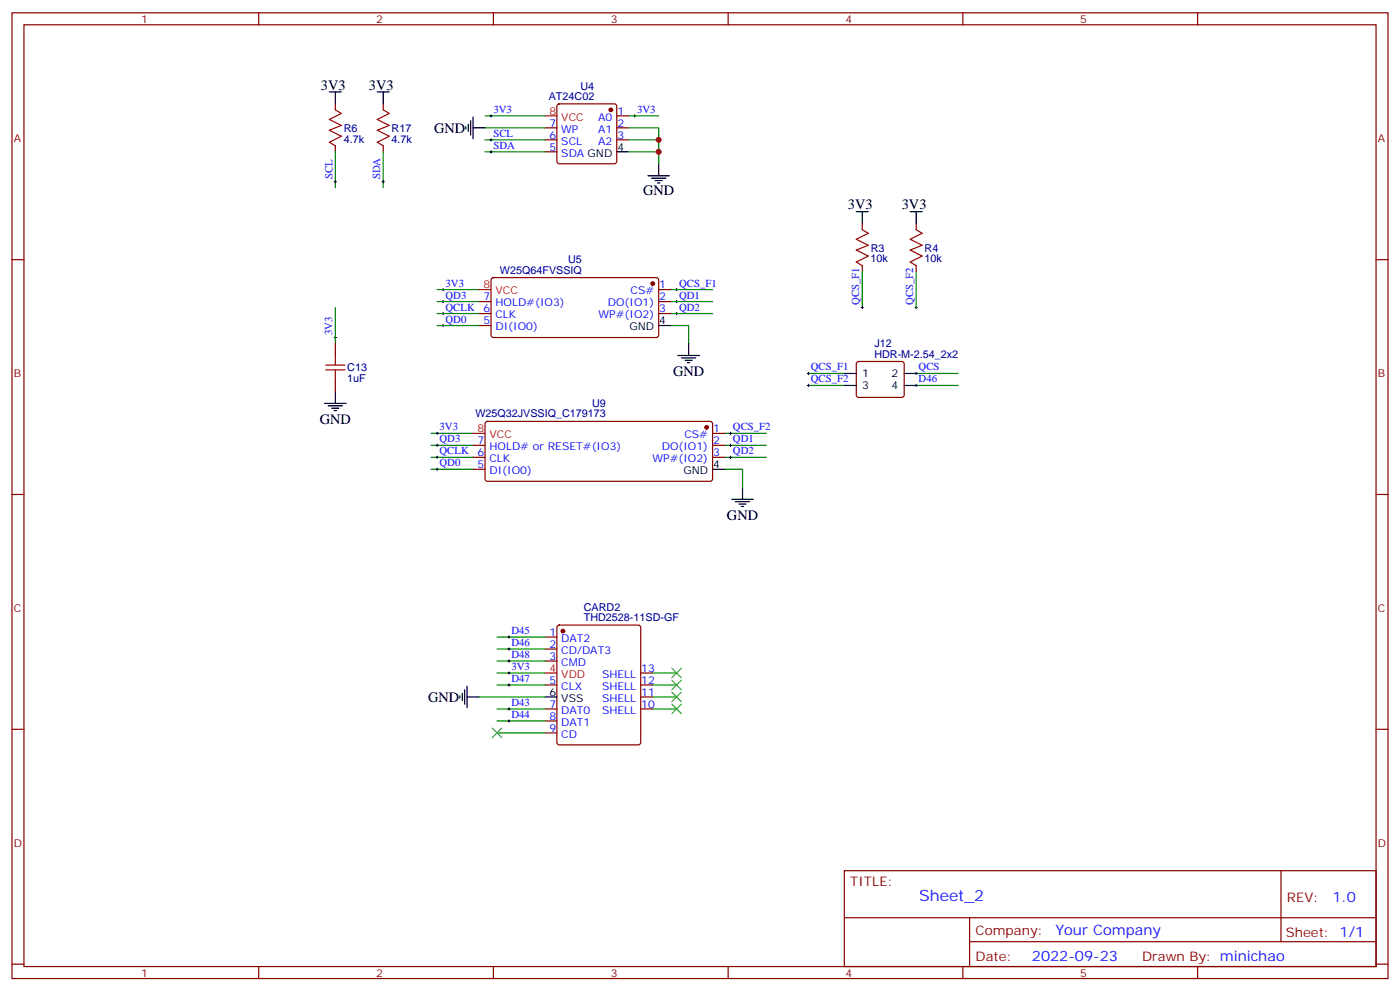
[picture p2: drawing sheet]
<svg xmlns="http://www.w3.org/2000/svg" width="412mm" height="292mm" viewBox="0 0 412 292" stroke-linecap="round" stroke-linejoin="round" font-family="sans-serif">
<g fill="none" stroke="#870000" stroke-width=".35">
<path d="M3.5 3.8h405.4v284.3h-405.4zM7.1 7.3h398.2v277.3h-398.2zM76.2 3.8v3.5M145.3 3.8v3.5M214.5 3.8v3.5M283.6 3.8v3.5M352.8 3.8v3.5M98.8 30.6v1.7M112.9 30.6v1.7M160.5 37.6h3.5M164.3 30.8l.4-.2h16.3l.5 .2 .2 .5v16.2l-.3 .5-.4 .2h-16.3l-.5-.2-.2-.5v-16.2zM181.7 34.1h3.5"/>
<path d="M181.7 37.6h3.5M98.8 42.9v1.8M112.9 42.9v1.8M160.5 41.2h3.5M160.5 44.7h3.5M181.7 41.2h3.5M3.5 76.4h3.6M254 65.9v1.7M254 78.2v1.8M269.9 65.9v1.7M269.9 78.2v1.8M405.3 76.4h3.6"/>
<path d="M141.1 88.8h3.5M141.1 92.3h3.5M141.1 95.8h3.5M144.9 81.9l.4-.2 48.3 .1 .4 .6v16.5l-.7 .5-48.2-.1-.5-.6v-16.3zM194 85.3h3.6M194 88.8h3.6M194 92.3h3.6M98.8 101.1v3.6M98.8 111.7v3.6M252.5 106.6l.4-.2h12.7l.5 .2 .2 .5v9.5l-.7 .4h-12.9l-.5-.7v-9.2zM139.3 131.1h3.6M139.3 134.7h3.6"/>
<path d="M139.3 138.2h3.6M143.1 124.3l.5-.2h65.9l.4 .7-.1 16.5-.6 .4-65.9-.1-.4-.6v-16.2zM209.9 127.6h3.5M209.9 131.1h3.5M209.9 134.7h3.5M3.5 145.6h3.6M405.3 145.6h3.6M160.5 187.6h3.5M160.5 191.1h3.5M160.5 194.6h3.5M164.3 184.3l.4-.3h23.3l.5 .3 .2 .4v33.9l-.2 .5-.5 .2h-23.3l-.5-.2-.2-.5v-33.9zM188.7 198.2h3.6"/>
<path d="M3.5 214.7h3.6M160.5 201.7h3.5M160.5 208.7h3.5M160.5 212.3h3.5M160.5 215.8h3.5M188.7 201.7h3.6M188.7 208.7h3.6M188.7 205.2h3.6M405.3 214.7h3.6M248.7 256.4h156.6v28.2h-156.6zM377.3 256.4v20.9M248.7 270.2h156.5"/>
<path d="M285.6 277.3h119.6M285.6 270.2v14.1M3.5 283.9h3.6M76.2 284.6v3.5M145.3 284.6v3.5M214.5 284.6v3.5M283.6 284.6v3.5M352.8 284.6v3.5M405.3 283.9h3.6"/>
</g>
<g fill="none" stroke="#000" stroke-width=".29">
<path d="M144.3 34.1h.7M144.6 33.8v.7M186.6 34.1h.7M187 33.8v.7M98.4 53.5h.7M98.8 53.2v.7M112.5 53.5h.7M112.9 53.2v.7M144.3 41.2h.7M144.3 44.7h.7M144.6 40.8v.7M144.6 44.3v.7"/>
<path d="M98.4 99.4h.7M98.8 99v.7M130.2 92.3h.7M130.2 88.8h.7M130.2 85.3h.7M130.2 95.8h.7M130.5 84.9v.7M130.5 88.4v.7M130.5 92v.7M130.5 95.5v.7M199 92.3h.7M199 88.8h.7"/>
<path d="M199 85.3h.7M199.3 84.9v.7M199.3 88.4v.7M199.3 92v.7M253.6 90.6h.8M254 90.2v.7M269.5 90.6h.7M269.9 90.2v.7M237.8 110h.7M237.8 113.5h.7M238.1 109.6v.7M238.1 113.1v.7"/>
<path d="M269.5 110h.7M269.5 113.5h.7M269.9 109.6v.7M269.9 113.1v.7M128.4 127.6h.7M128.4 131.1h.7M128.4 134.7h.7M128.4 138.2h.7M128.8 127.2v.8M128.8 130.8v.7M128.8 134.3v.7M128.8 137.8v.7"/>
<path d="M214.8 127.6h.7M214.8 131.1h.7M214.8 134.7h.7M215.2 127.2v.8M215.2 130.8v.7M215.2 134.3v.7M149.6 187.6h.7M149.6 191.1h.7M149.6 194.6h.7M149.6 198.2h.7M149.9 187.2v.7M149.9 190.7v.8"/>
<path d="M149.9 194.3v.7M149.9 197.8v.7M149.6 212.3h.7M149.6 208.7h.7M149.6 201.7h.7M149.9 201.3v.7M149.9 208.4v.7M149.9 211.9v.7"/>
</g>
<g fill="none" stroke="#008700" stroke-width=".35">
<path d="M142.9 34.1h17.6M142.9 37.6h17.6M185.2 37.6h8.8v10.6M185.2 34.1h8.8M98.8 44.7v10.6M112.9 44.7v10.6M142.9 41.2h17.6M142.9 44.7h17.6M185.2 41.2h8.8M185.2 44.7h8.8M254 80v10.6M269.9 80v10.6"/>
<path d="M98.8 90.6v10.5M128.8 85.3h12.3M128.8 88.8h12.3M128.8 92.3h12.3M128.8 95.8h12.3M197.6 95.8h5.2v5.3M197.6 85.3h12.3M197.6 88.8h12.3M197.6 92.3h12.3M238.1 110h10.6M238.1 113.5h10.6M269.9 110h12.3"/>
<path d="M269.9 113.5h12.3M127 127.6h12.3M127 131.1h12.3M127 134.7h12.3M127 138.2h12.3M213.4 138.2h5.3v5.3M213.4 127.6h12.4M213.4 131.1h12.4M213.4 134.7h12.4M146.4 187.6h14.1M146.4 191.1h14.1M146.4 194.6h14.1"/>
<path d="M146.4 198.2h14.1M192.3 198.2h7M141.1 205.2h19.4M146.4 201.7h14.1M146.4 208.7h14.1M146.4 212.3h14.1M146.4 215.8h14.1M192.3 201.7h7M192.3 205.2h7M192.3 208.7h7"/>
</g>
<g fill="#870000" stroke="#870000" stroke-width=".35">
<circle cx="179.9" cy="32.3" r=".53"/>
<circle cx="192.3" cy="83.5" r=".53"/>
<circle cx="208.1" cy="125.8" r=".53"/>
<circle cx="165.8" cy="185.8" r=".53"/>
</g>
<g fill="none" stroke="#000" stroke-width=".35">
<path d="M97 27.1h3.5M98.8 27.1v3.5M111.1 27.1h3.6M112.9 27.1v3.5M137.2 37.3v.7M137.9 36.6v2.1M138.6 35.5v4.3M139.3 37.6h3.6M139.3 34.5v6.3M181.7 44.7h3.5M190.9 51.8h6.3M191.9 52.5h4.2"/>
<path d="M193 53.2h2.1M193.7 53.9h.7M194 48.2v3.6M252.2 62.3h3.6M254 62.3v3.6M268.1 62.3h3.5M269.9 62.3v3.6M194 95.8h3.6M95.6 118.8h6.4M96.7 119.5h4.2M98.8 115.3v3.5M199.7 104.7h6.3"/>
<path d="M200.7 105.4h4.3M201.8 106.1h2.1M202.5 106.8h.7M202.8 101.1v3.6M248.7 110h3.5M248.7 113.5h3.5M266.3 110h3.6M266.3 113.5h3.6M97.7 120.2h2.1M98.4 120.9h.7M209.9 138.2h3.5M215.5 147h6.4"/>
<path d="M216.6 147.7h4.2M217.7 148.4h2.1M218.4 149.1h.7M218.7 143.5v3.5M135.5 204.9v.7M136.2 204.2v2.1M136.9 203.1v4.2M137.6 205.2h3.5M137.6 202v6.4M160.5 205.2h3.5"/>
</g>
<path d="M160.5 34.1h3.5M141.1 85.3h3.5M139.3 127.6h3.6M160.5 198.2h3.5" fill="none" stroke="#f00" stroke-width=".35"/>
<path d="M98.8 32.3l1.7 1.1-3.5 1.8 3.5 1.7-3.5 1.4 3.5 1.8-3.5 1.8 1.8 1M112.9 32.3l1.8 1.1-3.6 1.8 3.6 1.7-3.6 1.4 3.6 1.8-3.6 1.8 1.8 1M254 67.6l1.8 1.1-3.6 1.7 3.6 1.8-3.6 1.4 3.6 1.8-3.6 1.8 1.8 1M269.9 67.6l1.7 1.1-3.5 1.7 3.5 1.8-3.5 1.4 3.5 1.8-3.5 1.8 1.8 1M96 108.9h5.6M96 107.5h5.6M98.8 104.7v2.8M98.8 108.9v2.8" fill="none" stroke="#a10000" stroke-width=".35"/>
<path d="M197.9 196.7l2.8 2.9M200.7 196.7l-2.8 2.9M145 214.4l2.8 2.8M147.8 214.4l-2.8 2.8M197.9 200.3l2.8 2.8M197.9 207.3l2.8 2.8M197.9 203.8l2.8 2.8M200.7 200.3l-2.8 2.8M200.7 207.3l-2.8 2.8M200.7 203.8l-2.8 2.8" fill="none" stroke="#3c3" stroke-width=".35"/>
<g fill="#c00">
<circle cx="194" cy="44.7" r=".88"/>
<circle cx="194" cy="41.2" r=".88"/>
</g>
<text font-size="4.6" fill="#00f" x="270.8" y="265.4">Sheet_2</text>
<g font-size="4.2">
<text x="94.5" y="26.4">3V3</text>
<text x="108.7" y="26.4">3V3</text>
<text x="127.9" y="39">GND</text>
<text x="189.4" y="57.4">GND</text>
<text x="249.8" y="61.6">3V3</text>
<text x="265.6" y="61.6">3V3</text>
<text x="198.3" y="110.7">GND</text>
<text x="94.2" y="124.8">GND</text>
<text x="214.1" y="153">GND</text>
<text x="126.1" y="206.6">GND</text>
</g>
<g font-size="4.2" fill="#00f">
<text x="392.5" y="265.6">1.0</text>
<text x="310.9" y="275.2">Your Company</text>
<text x="304" y="283">2022-09-23</text>
</g>
<g font-size="3.9" fill="#800">
<text x="250.5" y="260.9">TITLE:</text>
<text x="379.1" y="265.6">REV:</text>
<text x="287.4" y="275.1">Company:</text>
<text x="378.7" y="275.8">Sheet: 1/1</text>
<text x="287.4" y="282.8">Date:</text>
<text x="336.4" y="282.9">Drawn By: minichao</text>
</g>
<g font-size="3.2" fill="#800">
<text x="41.6" y="6.8">1</text>
<text x="110.8" y="6.8">2</text>
<text x="179.9" y="6.8">3</text>
<text x="249.1" y="6.8">4</text>
<text x="318.2" y="6.8">5</text>
<text x="4.1" y="41.9">A</text>
<text x="405.9" y="41.9">A</text>
<text x="4.1" y="111">B</text>
<text x="405.9" y="111">B</text>
<text x="4.1" y="180.2">C</text>
<text x="405.9" y="180.2">C</text>
<text x="4.1" y="249.3">D</text>
<text x="405.9" y="249.3">D</text>
<text x="41.6" y="287.6">1</text>
<text x="110.8" y="287.6">2</text>
<text x="179.9" y="287.6">3</text>
<text x="249.1" y="287.6">4</text>
<text x="318.2" y="287.6">5</text>
</g>
<g font-size="3.2" fill="#000080">
<text x="161.7" y="29.5">AT24C02</text>
<text x="171" y="26.6">U4</text>
<text x="101.2" y="42">4.7k</text>
<text x="101.3" y="38.8">R6</text>
<text x="115.4" y="42">4.7k</text>
<text x="115.4" y="38.8">R17</text>
<text x="167.4" y="77.5">U5</text>
<text x="256.5" y="77.3">10k</text>
<text x="256.5" y="74.1">R3</text>
<text x="272.3" y="77.3">10k</text>
<text x="272.3" y="74.1">R4</text>
<text x="147.3" y="80.7">W25Q64FVSSIQ</text>
<text x="257.6" y="105.4">HDR-M-2.54_2x2</text>
<text x="257.6" y="102.3">J12</text>
<text x="102.3" y="112.6">1uF</text>
<text x="102.3" y="109.3">C13</text>
<text x="174.4" y="119.7">U9</text>
<text x="140" y="122.9">W25Q32JVSSIQ_C179173</text>
<text x="172" y="179.8">CARD2</text>
<text x="172" y="182.9">THD2528-11SD-GF</text>
</g>
<g font-size="3.2" fill="#00f">
<text x="145.3" y="33.2">3V3</text>
<text x="176.2" y="35.5">A0</text>
<text x="181.9" y="33.8">1</text>
<text x="187.7" y="33.2">3V3</text>
<text x="145.3" y="40.3">SCL</text>
<text x="161.9" y="40.8">6</text>
<text x="161.9" y="37.3">7</text>
<text x="165.3" y="39.1">WP</text>
<text x="176.2" y="39.1">A1</text>
<text x="181.9" y="37.3">2</text>
<text x="181.9" y="40.8">3</text>
<text x="145.3" y="43.8">SDA</text>
<text x="161.9" y="44.3">5</text>
<text x="165.3" y="46.1">SDA GND</text>
<text x="165.3" y="42.6">SCL</text>
<text x="176.2" y="42.6">A2</text>
<text x="97.9" y="52.8" transform="rotate(-90 97.9 52.8)">SCL</text>
<text x="112" y="52.8" transform="rotate(-90 112 52.8)">SDA</text>
<text x="131.2" y="87.9">QD3</text>
<text x="131.2" y="84.4">3V3</text>
<text x="142.4" y="88.4">7</text>
<text x="185.7" y="86.7">CS#</text>
<text x="194.2" y="84.9">1</text>
<text x="194.2" y="88.4">2</text>
<text x="200" y="87.9">QD1</text>
<text x="200" y="84.4">QCS_F1</text>
<text x="253.1" y="89.9" transform="rotate(-90 253.1 89.9)">QCS_F1</text>
<text x="269" y="89.9" transform="rotate(-90 269 89.9)">QCS_F2</text>
<text x="131.2" y="95">QD0</text>
<text x="131.2" y="91.4">QCLK</text>
<text x="142.4" y="95.5">5</text>
<text x="142.4" y="92">6</text>
<text x="145.9" y="93.7">CLK</text>
<text x="145.9" y="90.2">HOLD#(IO3)</text>
<text x="176.3" y="93.7">WP#(IO2)</text>
<text x="179" y="90.2">DO(IO1)</text>
<text x="194.2" y="92">3</text>
<text x="200" y="91.4">QD2</text>
<text x="97.9" y="98.7" transform="rotate(-90 97.9 98.7)">3V3</text>
<text x="145.9" y="97.3">DI(IO0)</text>
<text x="238.8" y="109.1">QCS_F1</text>
<text x="238.8" y="112.6">QCS_F2</text>
<text x="270.6" y="109.1">QCS</text>
<text x="270.6" y="112.6">D46</text>
<text x="129.5" y="126.7">3V3</text>
<text x="129.5" y="130.2">QD3</text>
<text x="140.7" y="130.8">7</text>
<text x="201.6" y="129">CS#</text>
<text x="210.1" y="127.2">1</text>
<text x="210.1" y="130.8">2</text>
<text x="215.9" y="126.7">QCS_F2</text>
<text x="215.9" y="130.2">QD1</text>
<text x="129.5" y="133.8">QCLK</text>
<text x="129.5" y="137.3">QD0</text>
<text x="140.7" y="137.8">5</text>
<text x="140.7" y="134.3">6</text>
<text x="144.2" y="136.1">CLK</text>
<text x="144.2" y="132.5">HOLD# or RESET#(IO3)</text>
<text x="192.2" y="136.1">WP#(IO2)</text>
<text x="194.9" y="132.5">DO(IO1)</text>
<text x="210.1" y="134.3">3</text>
<text x="215.9" y="133.8">QD2</text>
<text x="144.2" y="139.6">DI(IO0)</text>
<text x="150.6" y="186.7">D45</text>
<text x="150.6" y="190.2">D46</text>
<text x="161.9" y="187.2">1</text>
<text x="161.9" y="190.7">2</text>
<text x="165.3" y="189">DAT2</text>
<text x="150.6" y="193.8">D48</text>
<text x="150.6" y="197.3">3V3</text>
<text x="161.9" y="194.3">3</text>
<text x="165.3" y="192.5">CD/DAT3</text>
<text x="165.3" y="196">CMD</text>
<text x="188.9" y="197.8">13</text>
<text x="150.6" y="200.8">D47</text>
<text x="161.9" y="201.3">5</text>
<text x="165.3" y="203.1">CLX</text>
<text x="177.3" y="203.1">SHELL</text>
<text x="177.3" y="199.6">SHELL</text>
<text x="188.9" y="201.3">12</text>
<text x="150.6" y="207.9">D43</text>
<text x="161.9" y="208.4">7</text>
<text x="177.3" y="206.6">SHELL</text>
<text x="188.9" y="208.4">10</text>
<text x="188.9" y="204.9">11</text>
<text x="150.6" y="211.4">D44</text>
<text x="161.9" y="211.9">8</text>
<text x="161.9" y="215.4">9</text>
<text x="165.3" y="210.1">DAT0</text>
<text x="165.3" y="213.7">DAT1</text>
<text x="177.3" y="210.1">SHELL</text>
<text x="165.3" y="217.2">CD</text>
</g>
<g font-size="3.2" fill="#f00">
<text x="161.9" y="33.8">8</text>
<text x="165.3" y="35.5">VCC</text>
<text x="142.4" y="84.9">8</text>
<text x="145.9" y="86.7">VCC</text>
<text x="140.7" y="127.2">8</text>
<text x="144.2" y="129">VCC</text>
<text x="161.9" y="197.8">4</text>
<text x="165.3" y="199.6">VDD</text>
</g>
<g font-size="3.2">
<text x="181.9" y="44.3">4</text>
<text x="194.2" y="95.5">4</text>
<text x="185.4" y="97.3">GND</text>
<text x="254" y="111">1</text>
<text x="262.6" y="111">2</text>
<text x="254" y="114.5">3</text>
<text x="262.6" y="114.5">4</text>
<text x="210.1" y="137.8">4</text>
<text x="201.3" y="139.6">GND</text>
<text x="161.9" y="204.9">6</text>
<text x="165.3" y="206.6">VSS</text>
</g>
</svg>
